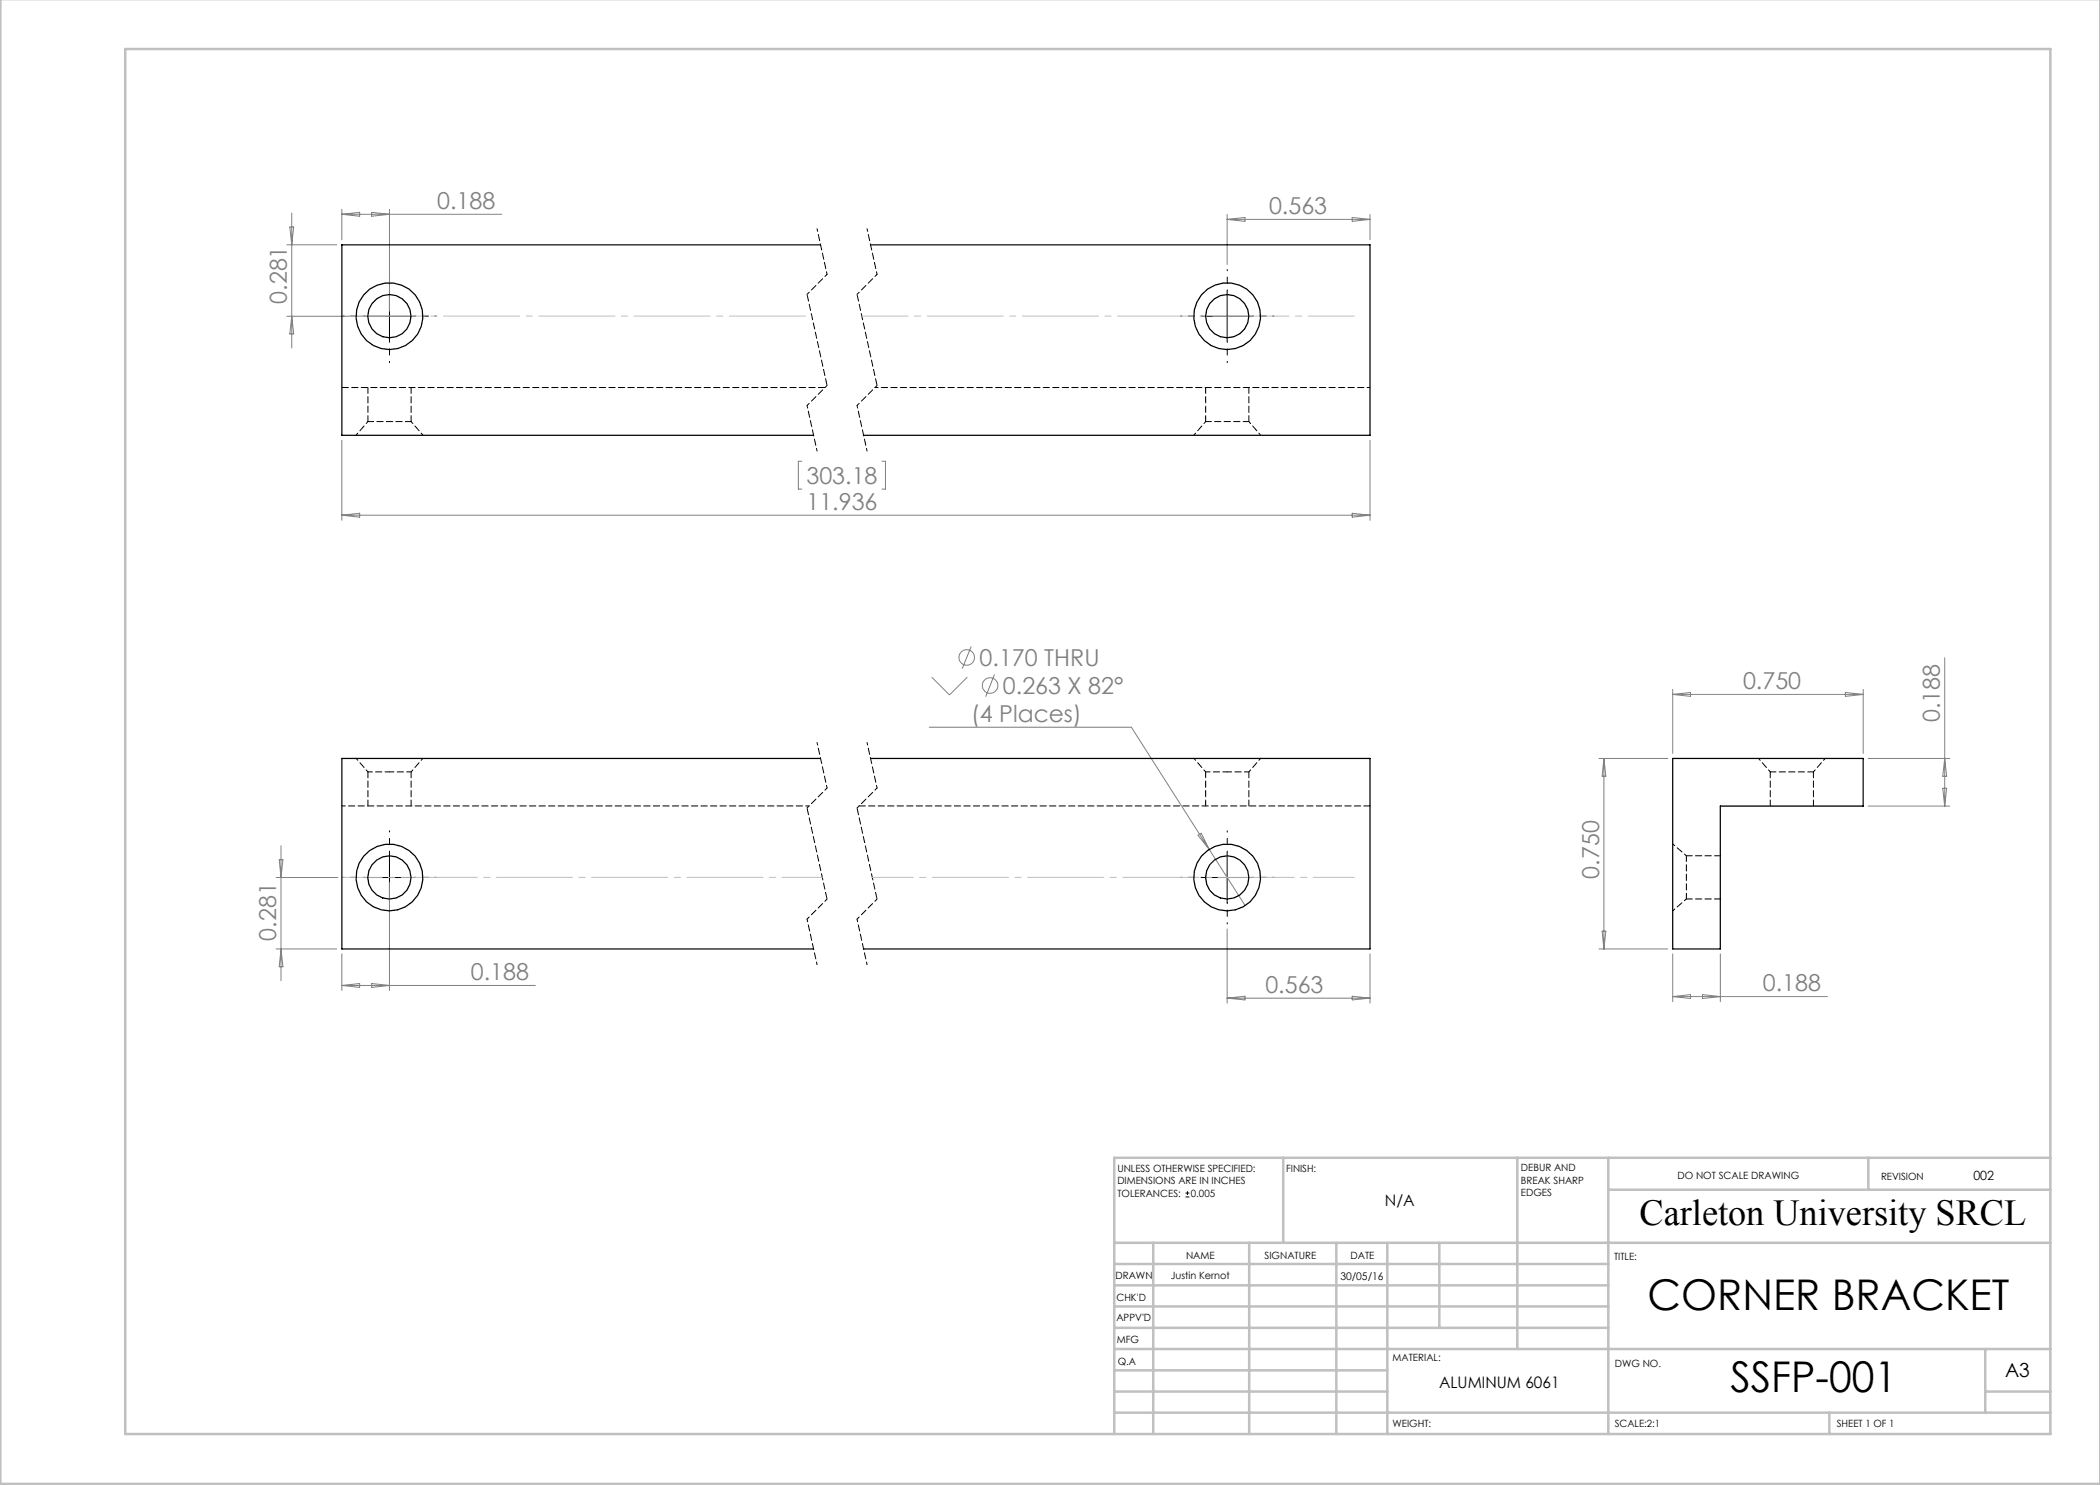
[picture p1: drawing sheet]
<svg xmlns="http://www.w3.org/2000/svg" width="420mm" height="297mm" viewBox="0 0 420 297" stroke-linecap="round" stroke-linejoin="round" font-family="sans-serif">
<g fill="none" stroke="#808080" stroke-width=".2">
<path d="M57.4 49h9.9M58 45.4h.7l-.4 3.6zM58.3 42.6v27M68.4 41.9v6M68.4 42.9l3.5-.4v.7zM68.4 42.9h31.9M74.3 42.5l3.6 .4-3.6 .3zM77.9 41.9v20.3M245.4 42.9v10M245.4 43.9l3.6-.4v.8zM245.4 43.9h28.6M270.4 43.5l3.6 .4-3.6 .4z"/>
<path d="M274 42.9v5M57.4 63.2h19.5M58.3 63.2l.4 3.6h-.7zM68.4 88v16.1M160.4 92.2h-.7v5.6h.7M176.4 92.2h.7v5.6h-.7M274 88v16.1M68.4 103l3.5-.3v.7zM68.4 103h205.6M270.4 102.7l3.6 .3-3.6 .4zM186.3 135.4l3.6 3.6 3.6-3.6M194.2 129.3l-1.8 4.4"/>
<path d="M198.9 134.9l-1.8 4.4M334.5 137.9v12.8M334.5 138.9h38.1M334.5 138.9l3.6-.4v.8zM369.1 138.5l3.5 .4-3.5 .4zM372.6 137.9v12.8M388.9 131.5v29.7M185.8 145.4h40.5l15.5 24.5M319.8 151.7h13.8M320.8 151.7l.4 3.6h-.8zM320.8 151.7v38.1M373.6 151.7h16.4"/>
<path d="M388.5 157.7h.8l-.4 3.5zM388.9 151.7l.4 3.6h-.8zM55.2 175.5h12.4M55.8 171.9h.8l-.4 3.6zM56.2 169.2v26.9M77.9 176.5v21.6M239.6 167.1l.6-.5 1.6 3.3zM241.8 169.9l7.2 11.2M373.6 161.2h16.4M55.2 189.8h12.1M56.2 189.8l.4 3.6h-.8zM68.4 190.8v7.3"/>
<path d="M68.4 197.1h38.7M68.4 197.1l3.5-.4v.8zM74.3 196.7l3.6 .4-3.6 .4zM245.4 185.8v14.8M245.4 199.6h28.6M245.4 199.6l3.6-.4v.8zM270.4 199.2l3.6 .4-3.6 .4zM274 190.8v9.8M319.8 189.8h13.8M320.4 186.2h.8l-.4 3.6zM334.5 190.8v9.5M334.5 199.3l3.6-.4v.8z"/>
<path d="M334.5 199.3h31M340.5 198.9l3.6 .4-3.6 .4zM344.1 190.8v9.5"/>
<circle cx="193.4" cy="131.5" r="1.55"/>
<circle cx="198" cy="137.1" r="1.55"/>
</g>
<path d="M77.9 58.2v10M245.4 58.2v10M72.9 63.2h10M240.4 63.2h10M72.9 175.5h10M77.9 170.5v10M240.4 175.5h10M245.4 170.5v10M237.1 239.4h.8M237.1 238.6h.8M237.5 238.2v.8" fill="none" stroke="#000" stroke-width=".2"/>
<g fill="none" stroke="#000" stroke-width=".2" stroke-dasharray="15.2 1.3 1.3 1.3" stroke-dashoffset="15">
<path d="M77.9 58.2v-4.3M245.5 58.2v-4.3M72.9 63.2h-4.3M77.9 68.2v4.3M82.9 63.2h4.3M240.5 63.2h-4.4M245.5 68.2v4.3M250.5 63.2h4.3M72.9 175.5h-4.3M77.9 170.5v-4.3M82.9 175.5h4.3M240.5 175.5h-4.4"/>
<path d="M245.5 170.5v-4.3M250.5 175.5h4.3M77.9 180.5v4.3M245.5 180.5v4.3"/>
</g>
<g fill="none" stroke="#000" stroke-width=".2" stroke-dasharray="1.3 .6" stroke-dashoffset=".7">
<path d="M163.4 45.8l2 9.1M165.4 54.9l-4 4M173.4 45.8l2 9.1M175.4 54.9l-4 4M165.4 77.1l-4 4M175 77.5h99M175.4 77.1l-4 4M73.6 84.3l-2.4 2.7M84.6 87l-2.4-2.7M161.4 81.1l2 9.1M171.4 81.1l2 9.1M241.1 84.3l-2.3 2.7"/>
<path d="M252.1 87l-2.3-2.7M71.2 151.7l2.4 2.7M82.2 154.4l2.4-2.7M163.4 148.5l2 9.1M165.4 157.6l-4 4M173.4 148.5l2 9.1M175.4 157.6l-4 4M238.8 151.7l2.3 2.7M249.8 154.4l2.3-2.7M351.7 151.7l2.4 2.7M362.7 154.4l2.3-2.7M165.4 179.8l-4 4"/>
<path d="M175.4 179.8l-4 4M337.3 171.2l-2.7-2.4M161.4 183.8l2 9.1M171.4 183.8l2 9.1M334.6 182.2l2.7-2.4"/>
</g>
<path d="M161.4 58.9l4 18.2M171.4 58.9l4 18.2M68.4 77.5h96.6M161.4 161.6l4 18.2M171.4 161.6l4 18.2" fill="none" stroke="#000" stroke-width=".2" stroke-dasharray="1.3 .6" stroke-dashoffset="-.1"/>
<g fill="none" stroke="#c0c0c0" stroke-width=".5">
<path d="M.1 -.1v296.9h419.9M25 9.8h385.1v277h-385.1zM256.6 231.6v17M303.5 231.6v38.2M321.7 231.6v55.2M321.7 237.9h88.4M373.7 231.6v6.3M410.1 231.6h-187.3v55.2M222.8 248.6h187.3M222.8 257.1h98.9M222.8 252.8h98.9M230.6 248.6v38.2"/>
<path d="M249.8 248.6v38.2M267.3 248.6v38.2M277.5 248.6v38.2M287.9 248.6v17M222.8 265.6h98.9M222.8 261.3h98.9M222.8 278.3h54.7M222.8 274.1h54.7M222.8 269.8h187.3M397.1 278.3h13M397.1 269.8v12.7M222.8 282.5h187.3"/>
<path d="M365.9 282.5v4.3"/>
</g>
<path d="M164.5 175.5h-96.1" fill="none" stroke="#c0c0c0" stroke-width=".2" stroke-dasharray="15.2 1.3 1.3 1.3" stroke-dashoffset="7.2"/>
<path d="M270.9 175.5h-96.4" fill="none" stroke="#c0c0c0" stroke-width=".2" stroke-dasharray="15.2 1.3 1.3 1.3" stroke-dashoffset="7"/>
<path d="M162.4 63.2h-94" fill="none" stroke="#c0c0c0" stroke-width=".2" stroke-dasharray="15.2 1.3 1.3 1.3" stroke-dashoffset="-1.3"/>
<path d="M270.9 63.2h-98.5" fill="none" stroke="#c0c0c0" stroke-width=".2" stroke-dasharray="15.2 1.3 1.3 1.3" stroke-dashoffset="6"/>
<g fill="none" stroke="#000" stroke-width=".25">
<path d="M164.1 49h-95.7v38.1h94.3M174.1 49h99.9v38.1h-101.3M164.1 151.7h-95.7v38.1h94.3M174.1 151.7h99.9v38.1h-101.3M334.5 151.7h38.1v9.5h-28.5v28.6h-9.6z"/>
<circle cx="77.9" cy="63.2" r="4.3"/>
<circle cx="77.9" cy="63.2" r="6.7"/>
<circle cx="245.4" cy="63.2" r="6.7"/>
<circle cx="245.4" cy="63.2" r="4.3"/>
<circle cx="77.9" cy="175.5" r="6.7"/>
<circle cx="77.9" cy="175.5" r="4.3"/>
<circle cx="245.4" cy="175.5" r="6.7"/>
<circle cx="245.4" cy="175.5" r="4.3"/>
</g>
<g fill="none" stroke="#000" stroke-width=".2" stroke-dasharray="1.3 .6" stroke-dashoffset=".1">
<path d="M73.6 77.5v6.8M241.1 77.5v6.8M82.2 84.3h-8.6M82.2 84.3v-6.8M249.8 84.3h-8.7M249.8 84.3v-6.8M73.6 154.4v6.8M241.1 154.4v6.8M354.1 154.4h8.6M354.1 154.4v6.8M82.2 161.2v-6.8M249.8 161.2v-6.8"/>
<path d="M337.3 179.8v-8.6M337.3 179.8h6.8M344.1 171.2h-6.8M362.7 161.2v-6.8"/>
</g>
<path d="M171.8 161.2h102.2" fill="none" stroke="#000" stroke-width=".2" stroke-dasharray="1.3 .6"/>
<path d="M73.6 154.4h4.3M77.9 154.4h4.3M241.1 154.4h4.4M245.5 154.4h4.3" fill="none" stroke="#000" stroke-width=".2" stroke-dasharray="1.3 .6" stroke-dashoffset=".4"/>
<path d="M68.4 161.2h93.4" fill="none" stroke="#000" stroke-width=".2" stroke-dasharray="1.3 .6" stroke-dashoffset=".6"/>
<g font-size="8.5">
<text x="329.5" y="262.1">CORNER BRACKET</text>
<text x="346.1" y="278.5">SSFP-001</text>
</g>
<text font-size="7.3" x="327.9" y="244.9">Carleton University SRCL</text>
<g font-size="4.7" fill="#808080">
<text x="87.4" y="41.8">0.188</text>
<text x="253.8" y="42.9">0.563</text>
<text x="57.4" y="60.8" transform="rotate(-90 57.4 60.8)">0.281</text>
<text x="161.3" y="96.8">303.18</text>
<text x="161.3" y="102">11.936</text>
<text x="195.9" y="133.2">0.170 THRU</text>
<text x="348.6" y="137.8">0.750</text>
<text x="200.6" y="138.8">0.263 X 82°</text>
<text x="194.3" y="144.4">(4 Places)</text>
<text x="388" y="144.4" transform="rotate(-90 388 144.4)">0.188</text>
<text x="319.8" y="175.7" transform="rotate(-90 319.8 175.7)">0.750</text>
<text x="55.2" y="188.1" transform="rotate(-90 55.2 188.1)">0.281</text>
<text x="94.2" y="196.1">0.188</text>
<text x="253.1" y="198.6">0.563</text>
<text x="352.6" y="198.3">0.188</text>
</g>
<text font-size="3.9" x="401" y="275.4">A3</text>
<g font-size="3.2">
<text x="277" y="241.2">N/A</text>
<text x="287.8" y="277.7">ALUMINUM 6061</text>
</g>
<text font-size="2.5" x="394.7" y="235.9">002</text>
<text font-size="2.1" x="268.1" y="255.9">30/05/16</text>
<g font-size="2">
<text x="223.5" y="234.4">UNLESS OTHERWISE SPECIFIED:</text>
<text x="223.5" y="236.9">DIMENSIONS ARE IN INCHES</text>
<text x="223.5" y="239.4">TOLERANCES:</text>
<text x="238.2" y="239.4">0.005</text>
<text x="257.2" y="234.4">FINISH:</text>
<text x="304.2" y="234.3">DEBUR AND</text>
<text x="304.2" y="236.8">BREAK SHARP</text>
<text x="304.2" y="239.3">EDGES</text>
<text x="335.5" y="235.8">DO NOT SCALE DRAWING</text>
<text x="376.2" y="236">REVISION</text>
<text x="237.2" y="251.8">NAME</text>
<text x="252.9" y="251.7">SIGNATURE</text>
<text x="270.1" y="251.7">DATE</text>
<text x="223.1" y="255.9">DRAWN</text>
<text x="234.2" y="255.9">Justin Kernot</text>
<text x="322.8" y="252">TITLE:</text>
<text x="223.3" y="260.1">CHK'D</text>
<text x="223.3" y="264.2">APPV'D</text>
<text x="223.3" y="268.6">MFG</text>
<text x="223.5" y="272.9">Q.A</text>
<text x="278.5" y="272.3">MATERIAL:</text>
<text x="323" y="273.4">DWG NO.</text>
<text x="278.5" y="285.3">WEIGHT:</text>
<text x="323" y="285.4">SCALE:2:1</text>
<text x="367.4" y="285.4">SHEET 1 OF 1</text>
</g>
</svg>
